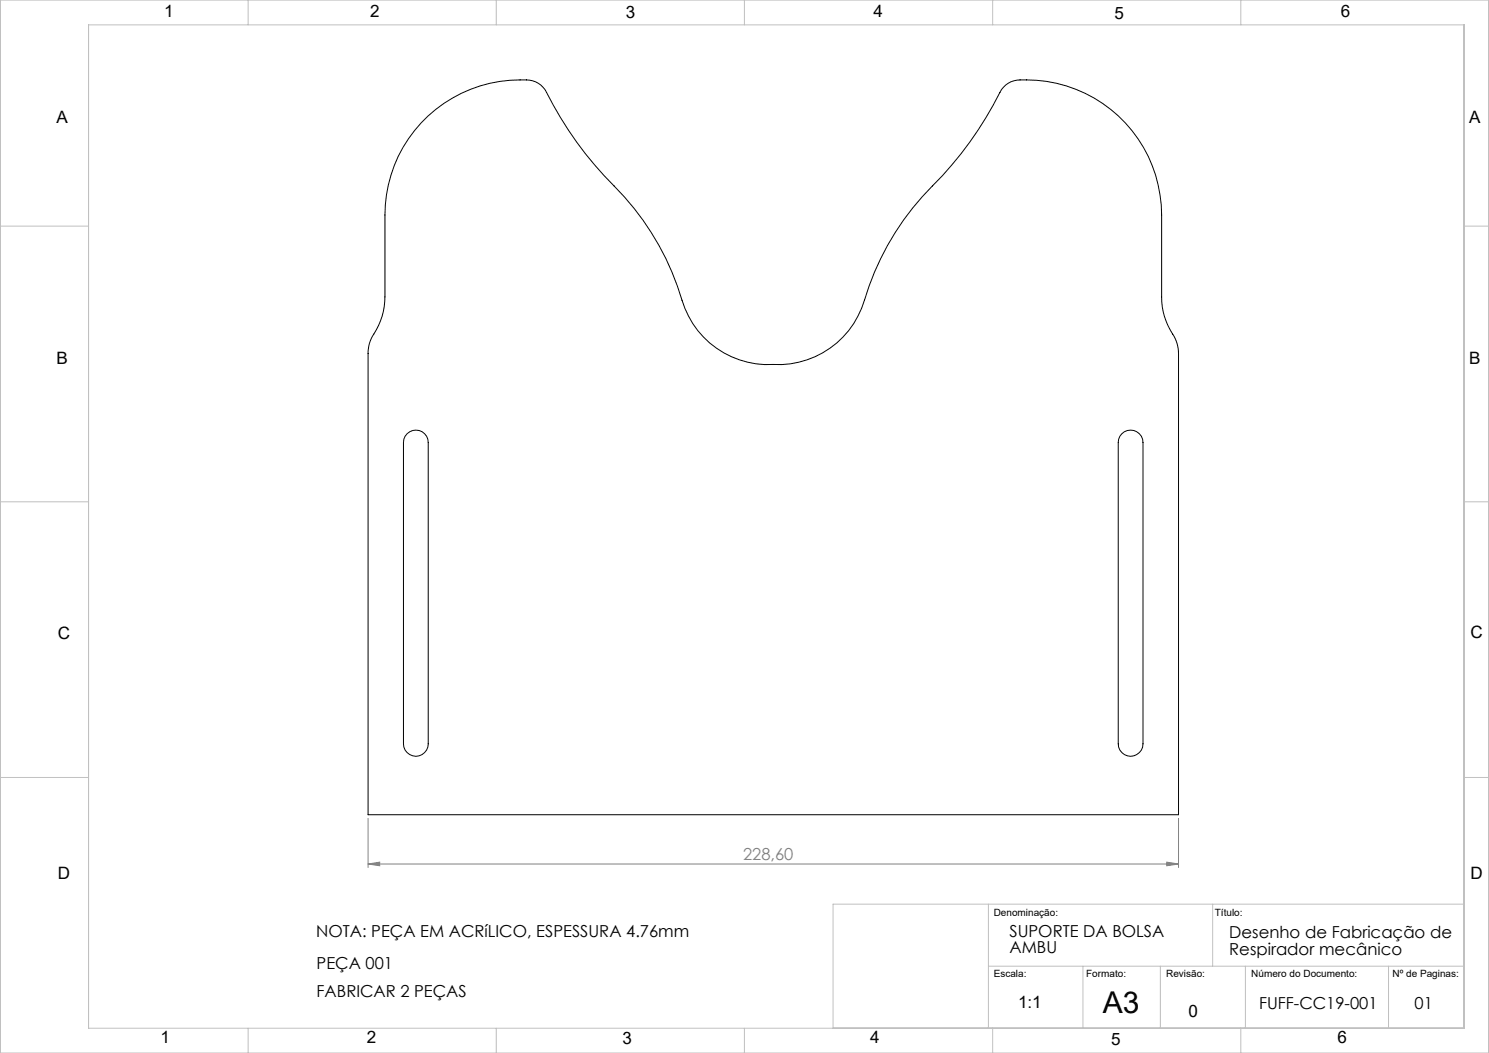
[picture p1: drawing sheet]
<svg xmlns="http://www.w3.org/2000/svg" width="420mm" height="297mm" viewBox="0 0 420 297" stroke-linecap="round" stroke-linejoin="round" font-family="sans-serif">
<g fill="none" stroke="#c0c0c0" stroke-width=".28">
<path d="M0 0h420v297h-420zM25 7h388v283h-388zM70 0v7M140 0v7M210 0v7M280 0v7M350 0v7M0 63.8h25M413 63.8h7M0 141.5h25M413 141.5h7M0 219.3h25"/>
<path d="M413 219.3h7M278.8 255v35M342.1 255v17.5M413 255h-178v35M278.8 272.5h134.2M305.5 272.5v17.5M327.3 272.5v17.5M351.3 272.5v17.5M391.7 272.5v17.5M70 290v7M140 290v7M210 290v7"/>
<path d="M280 290v7M350 290v7"/>
</g>
<path d="M103.8 230.8v13.9M332.4 230.8v13.9M103.8 243.7l3.3-.5v1zM103.8 243.7h228.6M329.1 243.2l3.3 .5-3.3 .5z" fill="none" stroke="#808080" stroke-width=".28"/>
<path d="M329.1 243.2l3.3 .5-3.3 .5zM103.8 243.7l3.3-.5v1z" fill="#808080"/>
<path d="M118.7 34.7a37.7 37.7 0 0 1 31.5-11.9 6.1 6.1 0 0 1 4 3.3 101.5 101.5 0 0 0 19 26.4 78.9 78.9 0 0 1 20 34.5 25.4 25.4 0 0 0 24.9 15.8 25.4 25.4 0 0 0 25.7-18.1 78.7 78.7 0 0 1 22.1-35.2 105.9 105.9 0 0 0 16.6-24.2 7 7 0 0 1 7.1-2.8 38.1 38.1 0 0 1 38.1 38.1v23.1a20.8 20.8 0 0 0 3.8 11.8l.7 2 .2 2.2v130.1h-228.6v-130.1a10.7 10.7 0 0 1 2.4-6.7l1.1-2.5a18.5 18.5 0 0 0 1.3-6.8v-23.1a38 38 0 0 1 10.1-25.9zM114.8 122.3a3.5 3.5 0 0 1 3.8-.7 3.5 3.5 0 0 1 2.2 3.2v85a3.5 3.5 0 0 1-3.5 3.5 3.5 3.5 0 0 1-3.5-3.5v-85l.1-.9zM316.4 122.3a3.5 3.5 0 0 1 3.9-.7 3.5 3.5 0 0 1 2.1 3.2v85a3.5 3.5 0 0 1-3.5 3.5 3.5 3.5 0 0 1-3.5-3.5v-85l.1-.9z" fill="none" stroke="#000" stroke-width=".28"/>
<text font-size="8.5" x="311.1" y="285.7">A3</text>
<g font-size="4.8">
<text x="46.3" y="4.7">1</text>
<text x="104.4" y="4.7">2</text>
<text x="176.5" y="5.1">3</text>
<text x="246.4" y="4.9">4</text>
<text x="314.4" y="5.3">5</text>
<text x="378.2" y="4.9">6</text>
<text x="16" y="34.7">A</text>
<text x="414.4" y="34.6">A</text>
<text x="16" y="102.6">B</text>
<text x="414.4" y="102.5">B</text>
<text x="16.3" y="180.1">C</text>
<text x="414.8" y="180">C</text>
<text x="16.3" y="248">D</text>
<text x="414.8" y="247.9">D</text>
<text x="287.2" y="284.4">1:1</text>
<text x="335.2" y="286.7">0</text>
<text x="45.3" y="294">1</text>
<text x="103.4" y="294">2</text>
<text x="175.6" y="294.4">3</text>
<text x="245.4" y="294.2">4</text>
<text x="313.4" y="294.6">5</text>
<text x="377.3" y="294.2">6</text>
</g>
<text font-size="4.7" fill="#808080" x="209.6" y="242.7">228,60</text>
<g font-size="4.7">
<text x="89.2" y="264.4">NOTA: PEÇA EM ACRíLICO, ESPESSURA 4.76mm</text>
<text x="284.7" y="264.4">SUPORTE DA BOLSA</text>
<text x="284.7" y="268.9">AMBU</text>
<text x="346.7" y="264.7">Desenho de Fabricação de</text>
<text x="346.7" y="269.2">Respirador mecânico</text>
<text x="89.3" y="273.2">PEÇA 001</text>
<text x="89.3" y="281.2">FABRICAR 2 PEÇAS</text>
<text x="355.1" y="284.5">FUFF-CC19-001</text>
<text x="399" y="284.5">01</text>
</g>
<g font-size="2.8">
<text x="280.3" y="258.5">Denominação:</text>
<text x="342.7" y="258.5">Título:</text>
<text x="280.3" y="275.6">Escala:</text>
<text x="306.4" y="275.6">Formato:</text>
<text x="328.9" y="275.6">Revisão:</text>
<text x="352.9" y="275.6">Número do Documento:</text>
<text x="392.8" y="275.6">Nº de Paginas:</text>
</g>
</svg>
